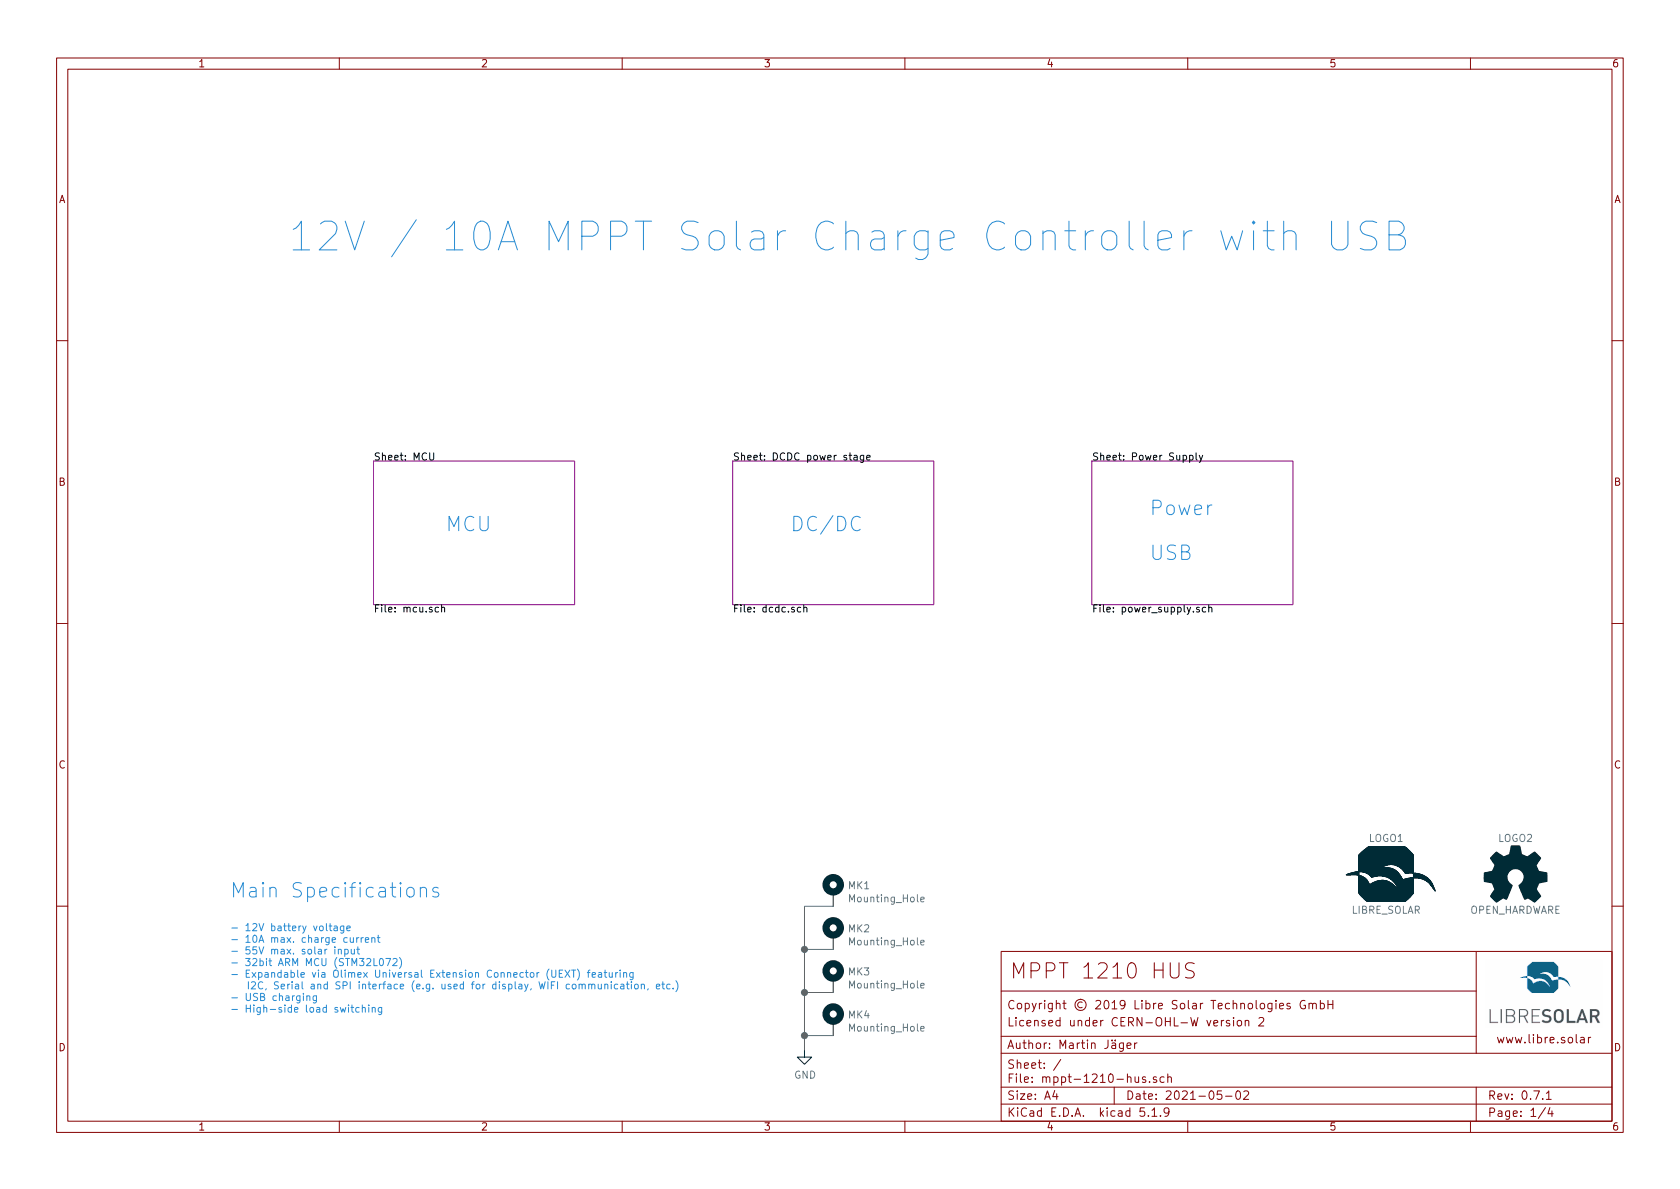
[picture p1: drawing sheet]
EESchema Schematic File Version 4
EELAYER 30 0
EELAYER END
$Descr A4 11693 8268
encoding utf-8
Sheet 1 4
Title "MPPT 1210 HUS"
Date "2021-05-02"
Rev "0.7.1"
Comp "Copyright © 2019 Libre Solar Technologies GmbH"
Comment1 "Licensed under CERN-OHL-W version 2"
Comment2 "Author: Martin Jäger"
Comment3 ""
Comment4 ""
$EndDescr
$Sheet
S 5100 3200 1400 1000
U 58A68DC9
F0 "DCDC power stage" 50
F1 "dcdc.sch" 50
$EndSheet
$Sheet
S 2600 3200 1400 1000
U 58A68DCB
F0 "MCU" 50
F1 "mcu.sch" 50
$EndSheet
$Sheet
S 7600 3200 1400 1000
U 58C18D5C
F0 "Power Supply" 50
F1 "power_supply.sch" 50
$EndSheet
Text Notes 2000 1750 0    200  ~ 0
12V / 10A MPPT Solar Charge Controller with USB
Text Notes 1600 6250 0    100  ~ 0
Main Specifications
Text Notes 1600 7050 0    50   ~ 0
- 12V battery voltage\n- 10A max. charge current\n- 55V max. solar input\n- 32bit ARM MCU (STM32L072)\n- Expandable via Olimex Universal Extension Connector (UEXT) featuring\n   I2C, Serial and SPI interface (e.g. used for display, WIFI communication, etc.)\n- USB charging\n- High-side load switching\n
$Comp
L Project:Logo_Open_Hardware_Small LOGO2
U 1 1
P 10550 6100
F 0 "LOGO2" H 10550 6375 50  0000 C CNN
F 1 "OPEN_HARDWARE" H 10550 5875 50  0000 C CNN
F 2 "Symbol:OSHW-Logo_5.7x6mm_SilkScreen" H 10550 6100 60  0001 C CNN
F 3 "" H 10550 6100 60  0001 C CNN
F 4 "+info" H 0   0   50  0001 C CNN "Config"
	1    10550 6100
	1    0    0    -1  
$EndComp
$Comp
L Project:LibreSolar_Logo LOGO1
U 1 1
P 9650 6100
F 0 "LOGO1" H 9650 6375 50  0000 C CNN
F 1 "LIBRE_SOLAR" H 9650 5875 50  0000 C CNN
F 2 "LibreSolar:LIBRESOLAR_LOGO" H 9670 6090 60  0001 C CNN
F 3 "" H 9670 6090 60  0001 C CNN
F 4 "+info" H 9650 6100 50  0001 C CNN "Config"
	1    9650 6100
	1    0    0    -1  
$EndComp
Text Notes 5500 3700 0    100  ~ 0
DC/DC
Text Notes 3100 3700 0    100  ~ 0
MCU
Text Notes 8000 3900 0    100  ~ 0
Power\n\nUSB
$Comp
L Mechanical:MountingHole_Pad MK1
U 1 1
P 5800 6200
F 0 "MK1" H 5900 6246 50  0000 L CNN
F 1 "Mounting_Hole" H 5900 6155 50  0000 L CNN
F 2 "MountingHole:MountingHole_3.2mm_M3_Pad" H 5800 6200 50  0001 C CNN
F 3 "" H 5800 6200 50  0001 C CNN
F 4 "+info" H -200 0   50  0001 C CNN "Config"
	1    5800 6200
	1    0    0    -1  
$EndComp
$Comp
L Mechanical:MountingHole_Pad MK2
U 1 1
P 5800 6500
F 0 "MK2" H 5900 6546 50  0000 L CNN
F 1 "Mounting_Hole" H 5900 6455 50  0000 L CNN
F 2 "MountingHole:MountingHole_3.2mm_M3_Pad" H 5800 6500 50  0001 C CNN
F 3 "" H 5800 6500 50  0001 C CNN
F 4 "+info" H -200 0   50  0001 C CNN "Config"
	1    5800 6500
	1    0    0    -1  
$EndComp
$Comp
L Mechanical:MountingHole_Pad MK3
U 1 1
P 5800 6800
F 0 "MK3" H 5900 6846 50  0000 L CNN
F 1 "Mounting_Hole" H 5900 6755 50  0000 L CNN
F 2 "MountingHole:MountingHole_3.2mm_M3_Pad" H 5800 6800 50  0001 C CNN
F 3 "" H 5800 6800 50  0001 C CNN
F 4 "+info" H -200 0   50  0001 C CNN "Config"
	1    5800 6800
	1    0    0    -1  
$EndComp
Wire Wire Line
	5800 6300 5600 6300
Wire Wire Line
	5600 6300 5600 6600
Wire Wire Line
	5600 6600 5800 6600
Wire Wire Line
	5600 6600 5600 6900
Wire Wire Line
	5600 6900 5800 6900
Connection ~ 5600 6600
$Comp
L power:GND #PWR0106
U 1 1
P 5600 7300
F 0 "#PWR0106" H 5600 7050 50  0001 C CNN
F 1 "GND" H 5605 7127 50  0000 C CNN
F 2 "" H 5600 7300 50  0001 C CNN
F 3 "" H 5600 7300 50  0001 C CNN
	1    5600 7300
	1    0    0    -1  
$EndComp
Connection ~ 5600 6900
$Comp
L Mechanical:MountingHole_Pad MK4
U 1 1
P 5800 7100
F 0 "MK4" H 5900 7146 50  0000 L CNN
F 1 "Mounting_Hole" H 5900 7055 50  0000 L CNN
F 2 "MountingHole:MountingHole_3.2mm_M3_Pad" H 5800 7100 50  0001 C CNN
F 3 "" H 5800 7100 50  0001 C CNN
F 4 "+info" H -200 0   50  0001 C CNN "Config"
	1    5800 7100
	1    0    0    -1  
$EndComp
Wire Wire Line
	5600 6900 5600 7200
Wire Wire Line
	5800 7200 5600 7200
Connection ~ 5600 7200
Wire Wire Line
	5600 7200 5600 7300
$EndSCHEMATC
